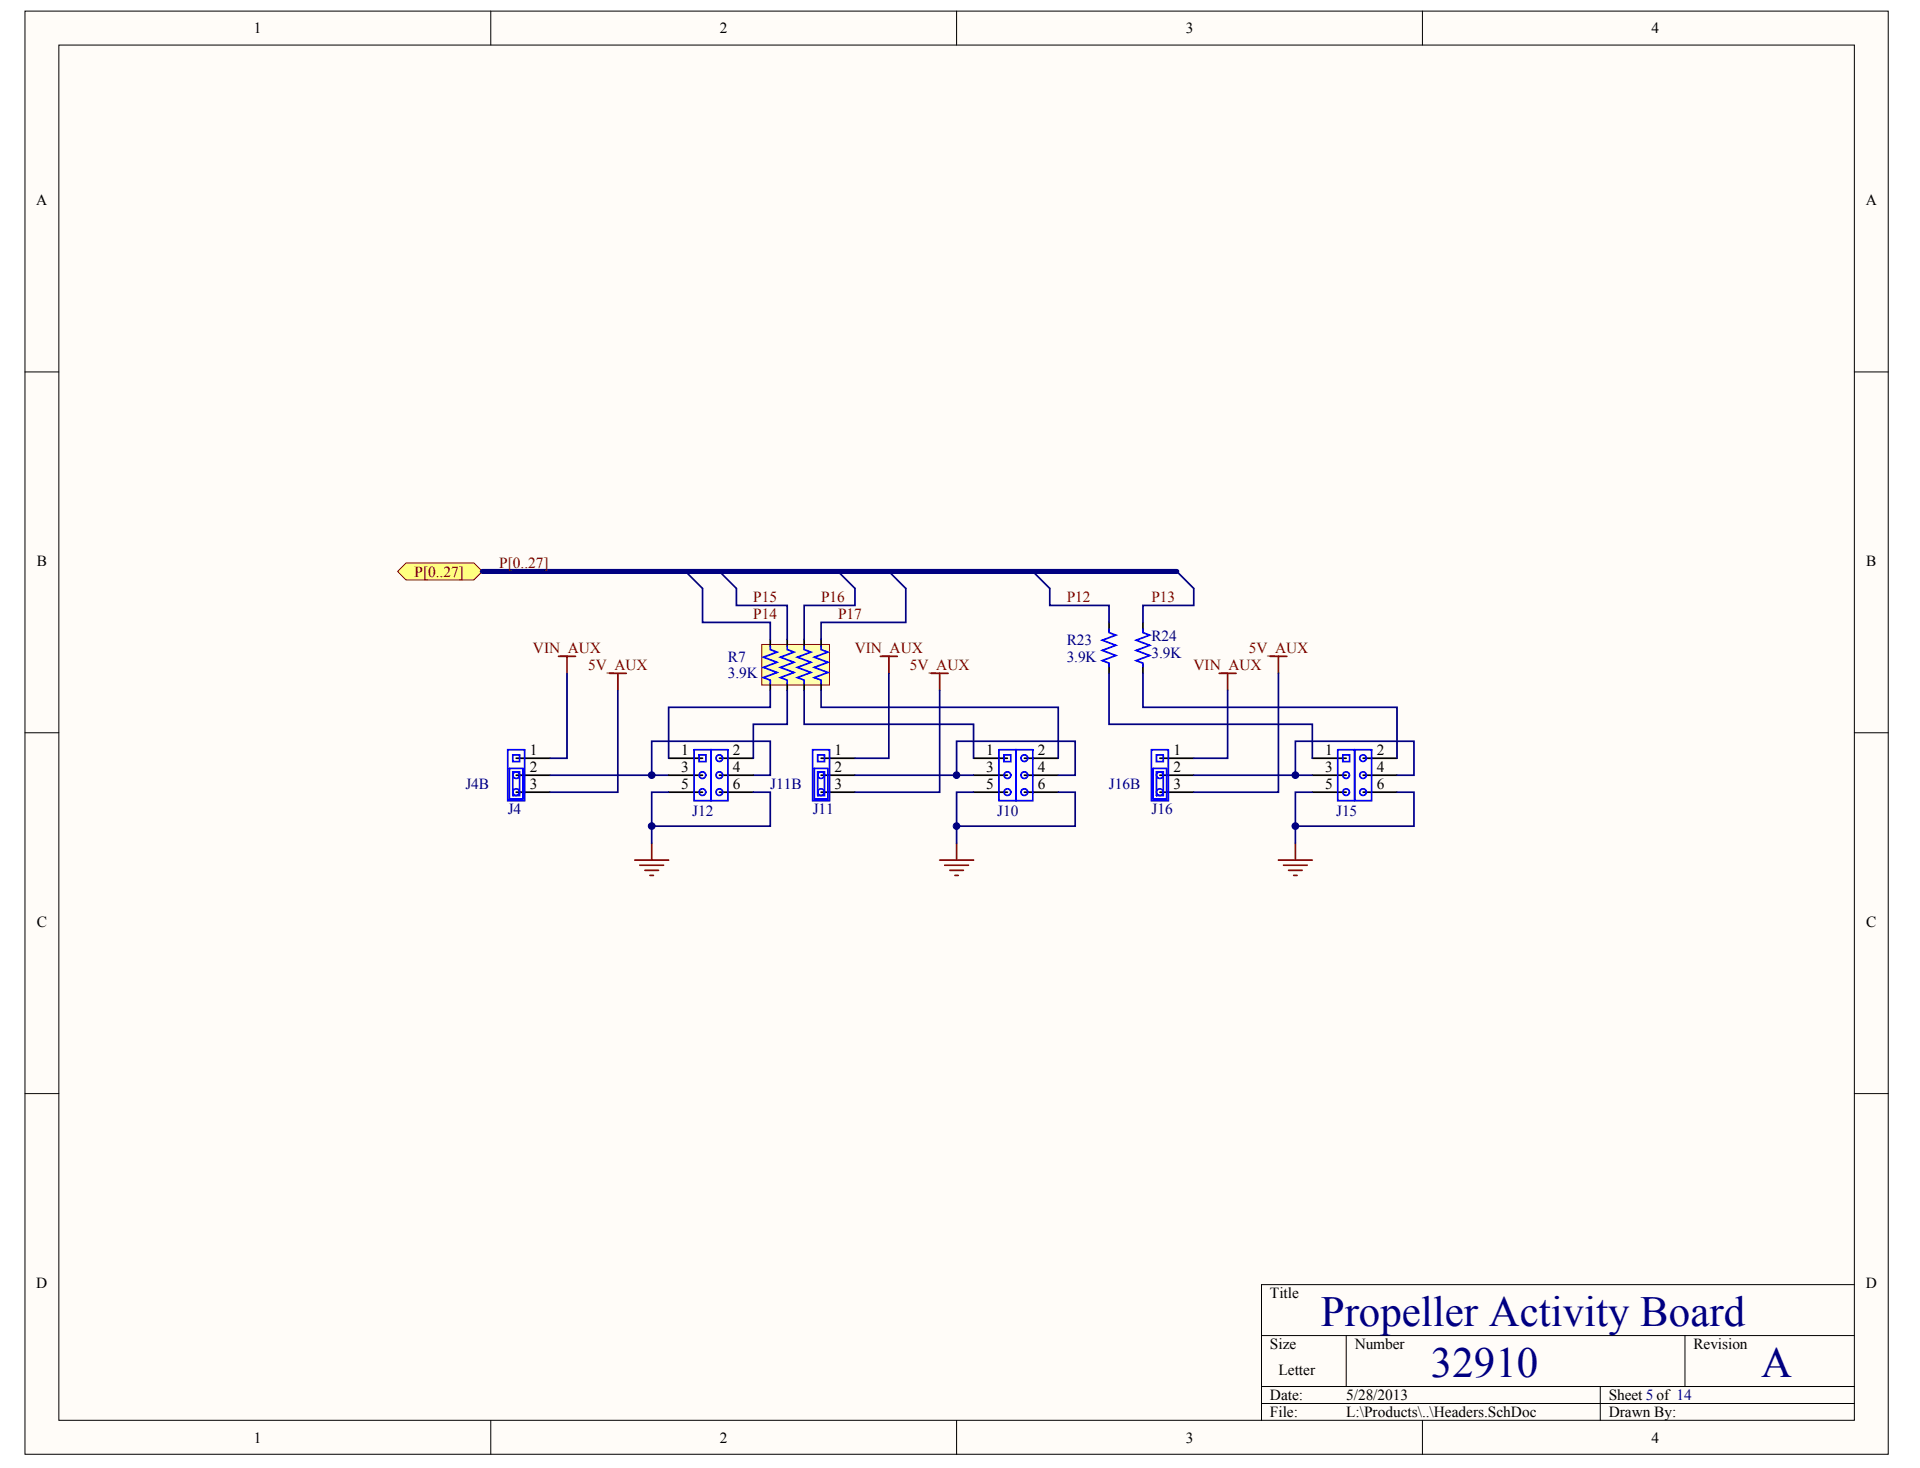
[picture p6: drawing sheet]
<svg xmlns="http://www.w3.org/2000/svg" width="271mm" height="207mm" viewBox="0 0 271 207" stroke-linecap="round" stroke-linejoin="round" font-family="sans-serif">
<g fill="#fffcf8" stroke="#000" stroke-width=".14">
<path d="M3.5 1.6h263v203.5h-263z"/>
<path d="M8.3 6.4h253.4v194h-253.4z"/>
</g>
<g fill="none" stroke="#000" stroke-width=".14">
<path d="M69.3 1.6v4.8M135 1.6v4.8M200.7 1.6v4.8M3.5 52.5h4.8M261.7 52.5h4.8M3.5 103.4h4.8M261.7 103.4h4.8M3.5 154.3h4.8M261.7 154.3h4.8M178 188.4h83.7M178 195.6h83.7M178 198h83.7"/>
<path d="M190 188.4v7.2M225.8 195.6v4.8M237.8 188.4v7.2M261.7 181.2h-83.7v19.2M69.3 200.4v4.8M135 200.4v4.8M200.7 200.4v4.8"/>
</g>
<path d="M57.3 79.4h9.6l1.2 1.2-1.2 1.2h-9.6l-1.2-1.2z" fill-rule="evenodd" fill="#ffff80" stroke="#800000" stroke-width=".14"/>
<g fill="none" stroke="#000" stroke-width=".24">
<path d="M72.8 107h4.8M72.8 109.4h4.8M72.8 111.8h4.8M94.4 107h4.7M94.4 109.4h4.7M94.4 111.8h4.7M101.5 107h4.8M101.5 109.4h4.8M101.5 111.8h4.8M115.9 107h4.7M115.9 109.4h4.7M115.9 111.8h4.7"/>
<path d="M137.4 107h4.8M137.4 109.4h4.8M137.4 111.8h4.8M144.5 107h4.8M144.5 109.4h4.8M144.5 111.8h4.8"/>
</g>
<g fill="none" stroke="#00f" stroke-width=".24">
<path d="M71.6 105.8h2.4v7.1h-2.4zM72.4 106.5h.9v.9h-.9zM97.9 105.8h2.4v7.1h-2.4zM98.7 106.5h.9v.9h-.9zM100.3 105.8h2.4v7.1h-2.4zM114.7 105.8h2.4v7.1h-2.4zM115.4 106.5h.9v.9h-.9zM141 105.8h2.4v7.1h-2.4zM141.7 106.5h.9v.9h-.9zM143.4 105.8h2.3v7.1h-2.3z"/>
<circle cx="72.8" cy="109.3" r=".47"/>
<circle cx="72.8" cy="111.7" r=".47"/>
<circle cx="99.1" cy="109.3" r=".47"/>
<circle cx="99.1" cy="111.7" r=".47"/>
<circle cx="101.5" cy="109.3" r=".47"/>
<circle cx="101.5" cy="106.9" r=".47"/>
<circle cx="101.5" cy="111.7" r=".47"/>
<circle cx="115.9" cy="109.3" r=".47"/>
<circle cx="115.9" cy="111.7" r=".47"/>
<circle cx="142.2" cy="109.3" r=".47"/>
<circle cx="142.2" cy="111.7" r=".47"/>
<circle cx="144.6" cy="109.3" r=".47"/>
<circle cx="144.6" cy="106.9" r=".47"/>
<circle cx="144.6" cy="111.7" r=".47"/>
</g>
<g fill="none" stroke="#800000" stroke-width=".24">
<path d="M78.8 92.6h2.4M80 92.6v2.4M86 95h2.4M87.2 95v2.4M124.2 92.6h2.4M125.4 92.6v2.4M131.4 95h2.4M132.6 95v2.4M92 118.9v2.4M135 118.9v2.4M89.6 121.3h4.8M90.3 122.1h3.3"/>
<path d="M91 122.8h1.9M91.7 123.5h.5M132.6 121.3h4.8M133.3 122.1h3.4M134 122.8h1.9M134.7 123.5h.5"/>
</g>
<path d="M80 95v12h-2.4M87.2 97.4v14.4h-9.6M96.7 80.6l2.4 2.4M101.5 80.6l2.4 2.4M118.3 80.6l2.3 2.4M125.4 95v12h-4.8M125.4 80.6l2.4 2.4M132.6 97.4v14.4h-12M77.6 109.4h16.8M92 109.4v-4.8h16.7v4.8h-2.4M120.6 109.4h16.8M135 109.4v-4.8h16.7v4.8h-2.4" fill="none" stroke="#000080" stroke-width=".24"/>
<path d="M68.1 80.6h98" fill="none" stroke="#000080" stroke-width=".72"/>
<path d="M107.5 90.9h9.5v5.7h-9.5z" fill="#ffffb0" stroke="#800000" stroke-width=".14"/>
<g fill="none" stroke="#000" stroke-width=".24">
<path d="M108.7 90.2v1M108.7 96.4v1M111.1 90.2v1M111.1 96.4v1M113.5 90.2v1M113.5 96.4v1M115.9 90.2v1M115.9 96.4v1M156.5 87.8v1.2M156.5 93.8v1.2M161.3 87.8v1.2M161.3 93.8v1.2"/>
<path d="M163.7 107h4.8M163.7 109.4h4.8M163.7 111.8h4.8M185.2 107h4.8M185.2 109.4h4.8M185.2 111.8h4.8M192.4 107h4.7M192.4 109.4h4.7M192.4 111.8h4.7"/>
</g>
<g fill="none" stroke="#00f" stroke-width=".24">
<path d="M108.7 91.2v.4l1 .4-2 .7 2 .7-2 .7 2 .8-2 .7 1 .3v.5M111.1 91.2v.4l.9 .4-1.9 .7 1.9 .7-1.9 .7 1.9 .8-1.9 .7 1 .3v.5M113.5 91.2v.4l.9 .4-1.9 .7 1.9 .7-1.9 .7 1.9 .8-1.9 .7 1 .3v.5M115.9 91.2v.4l.9 .4-1.9 .7 1.9 .7-1.9 .7 1.9 .8-1.9 .7 1 .3v.5M156.5 88.8v.4l1 .4-2 .7 2 .7-2 .8 2 .7-2 .7 1 .3v.5M161.3 88.8v.4l.9 .4-1.9 .7 1.9 .7-1.9 .8 1.9 .7-1.9 .7 1 .3v.5M71.9 108.4h1.9v4.3h-1.9zM72.4 108.9h.9v3.3h-.9zM114.9 108.4h1.9v4.3h-1.9zM115.4 108.9h.9v3.3h-.9zM162.5 105.8h2.4v7.1h-2.4zM162.7 108.4h1.9v4.3h-1.9z"/>
<path d="M163.2 106.5h.9v.9h-.9zM163.2 108.9h.9v3.3h-.9zM188.8 105.8h2.4v7.1h-2.4zM189.5 106.5h.9v.9h-.9zM191.2 105.8h2.3v7.1h-2.3z"/>
<circle cx="163.7" cy="109.3" r=".47"/>
<circle cx="163.7" cy="111.7" r=".47"/>
<circle cx="190" cy="109.3" r=".47"/>
<circle cx="190" cy="111.7" r=".47"/>
<circle cx="192.3" cy="109.3" r=".47"/>
<circle cx="192.3" cy="106.9" r=".47"/>
<circle cx="192.3" cy="111.7" r=".47"/>
</g>
<g fill="none" stroke="#000080" stroke-width=".24">
<path d="M99.1 83v4.8h9.6v2.4M103.9 83v2.4h7.2v4.8M108.7 97.4v2.4h-14.3v7.2M111.1 97.4v4.8h-4.8v4.8M113.5 97.4v4.8h23.9v4.8M115.9 97.4v2.4h33.4v7.2M120.6 83v2.4h-7.1v4.8M127.8 83v4.8h-11.9v2.4M145.7 80.6l2.4 2.4v2.4h8.4v2.4M156.5 95v7.2h28.7v4.8M161.3 95v4.8h35.8v7.2M166.1 80.6l2.4 2.4v2.4h-7.2v2.4"/>
<path d="M173.2 97.4v9.6h-4.7M180.4 95v16.8h-11.9M94.4 111.8h-2.4v7.1M106.3 111.8h2.4v4.7h-16.7M137.4 111.8h-2.4v7.1M149.3 111.8h2.4v4.7h-16.7M168.5 109.4h16.7M182.8 109.4v-4.8h16.7v4.8h-2.4M185.2 111.8h-2.4v7.1M197.1 111.8h2.4v4.7h-16.7"/>
</g>
<path d="M172 95h2.4M173.2 95v2.4M179.2 92.6h2.4M180.4 92.6v2.4M182.8 118.9v2.4M180.4 121.3h4.8M181.1 122.1h3.4M181.8 122.8h1.9M182.6 123.5h.4" fill="none" stroke="#800000" stroke-width=".24"/>
<g fill="#000080" stroke="#000080" stroke-width=".14">
<circle cx="92" cy="116.5" r=".47"/>
<circle cx="92" cy="109.3" r=".47"/>
<circle cx="135" cy="116.5" r=".47"/>
<circle cx="135" cy="109.3" r=".47"/>
<circle cx="182.8" cy="116.5" r=".47"/>
<circle cx="182.8" cy="109.3" r=".47"/>
</g>
<g font-size="6.1" fill="#000080">
<text x="186.4" y="187.1">Propeller Activity Board</text>
<text x="201.9" y="194.3">32910</text>
<text x="248.5" y="194.3">A</text>
</g>
<g font-size="2.2">
<text x="35.8" y="4.7">1</text>
<text x="101.6" y="4.7">2</text>
<text x="167.3" y="4.7">3</text>
<text x="233" y="4.7">4</text>
<text x="5.1" y="29">A</text>
<text x="263.3" y="29">A</text>
<text x="5.2" y="79.8">B</text>
<text x="263.3" y="79.8">B</text>
<text x="74.7" y="106.5">1</text>
<text x="96.1" y="106.5">1</text>
<text x="103.4" y="106.5">2</text>
<text x="117.8" y="106.5">1</text>
<text x="139.2" y="106.5">1</text>
<text x="146.5" y="106.5">2</text>
<text x="165.6" y="106.5">1</text>
<text x="187" y="106.5">1</text>
<text x="194.3" y="106.5">2</text>
<text x="74.7" y="108.9">2</text>
<text x="74.7" y="111.3">3</text>
<text x="96.1" y="108.9">3</text>
<text x="96.1" y="111.3">5</text>
<text x="103.4" y="108.9">4</text>
<text x="103.4" y="111.3">6</text>
<text x="117.8" y="108.9">2</text>
<text x="117.8" y="111.3">3</text>
<text x="139.2" y="108.9">3</text>
<text x="139.2" y="111.3">5</text>
<text x="146.5" y="108.9">4</text>
<text x="146.5" y="111.3">6</text>
<text x="165.6" y="108.9">2</text>
<text x="165.6" y="111.3">3</text>
<text x="187" y="108.9">3</text>
<text x="187" y="111.3">5</text>
<text x="194.3" y="108.9">4</text>
<text x="194.3" y="111.3">6</text>
<text x="5.2" y="130.7">C</text>
<text x="263.3" y="130.7">C</text>
<text x="5.1" y="181.7">D</text>
<text x="179.2" y="183.1">Title</text>
<text x="263.3" y="181.7">D</text>
<text x="179.2" y="190.3">Size</text>
<text x="191.2" y="190.3">Number</text>
<text x="239" y="190.3">Revision</text>
<text x="179.2" y="197.5">Date:</text>
<text x="180.4" y="193.9">Letter</text>
<text x="190" y="197.5">5/28/2013</text>
<text x="227" y="197.5">Sheet 5 of 14</text>
<text x="35.8" y="203.5">1</text>
<text x="101.6" y="203.5">2</text>
<text x="167.3" y="203.5">3</text>
<text x="179.2" y="199.9">File:</text>
<text x="190" y="199.9">L:\Products\..\Headers.SchDoc</text>
<text x="227" y="199.9">Drawn By:</text>
<text x="233" y="203.5">4</text>
</g>
<g font-size="2.2" fill="#800000">
<text x="58.5" y="81.3">P[0..27]</text>
<text x="70.5" y="80.1">P[0..27]</text>
<text x="106.3" y="87.3">P14</text>
<text x="106.3" y="84.9">P15</text>
<text x="115.9" y="84.9">P16</text>
<text x="118.3" y="87.3">P17</text>
<text x="150.5" y="84.9">P12</text>
<text x="162.5" y="84.9">P13</text>
<text x="75.2" y="92.1">VIN_AUX</text>
<text x="83" y="94.5">5V_AUX</text>
<text x="120.6" y="92.1">VIN_AUX</text>
<text x="128.4" y="94.5">5V_AUX</text>
<text x="168.4" y="94.5">VIN_AUX</text>
<text x="176.2" y="92.1">5V_AUX</text>
</g>
<g font-size="2.2" fill="#000080">
<text x="102.7" y="95.7">3.9K</text>
<text x="102.7" y="93.3">R7</text>
<text x="150.5" y="93.3">3.9K</text>
<text x="150.5" y="90.9">R23</text>
<text x="162.5" y="92.8">3.9K</text>
<text x="162.5" y="90.5">R24</text>
<text x="65.7" y="111.3">J4B</text>
<text x="108.7" y="111.3">J11B</text>
<text x="156.5" y="111.3">J16B</text>
<text x="71.6" y="114.9">J4</text>
<text x="97.7" y="115.1">J12</text>
<text x="114.7" y="114.9">J11</text>
<text x="140.7" y="115.1">J10</text>
<text x="162.5" y="114.9">J16</text>
<text x="188.5" y="115.1">J15</text>
</g>
</svg>
